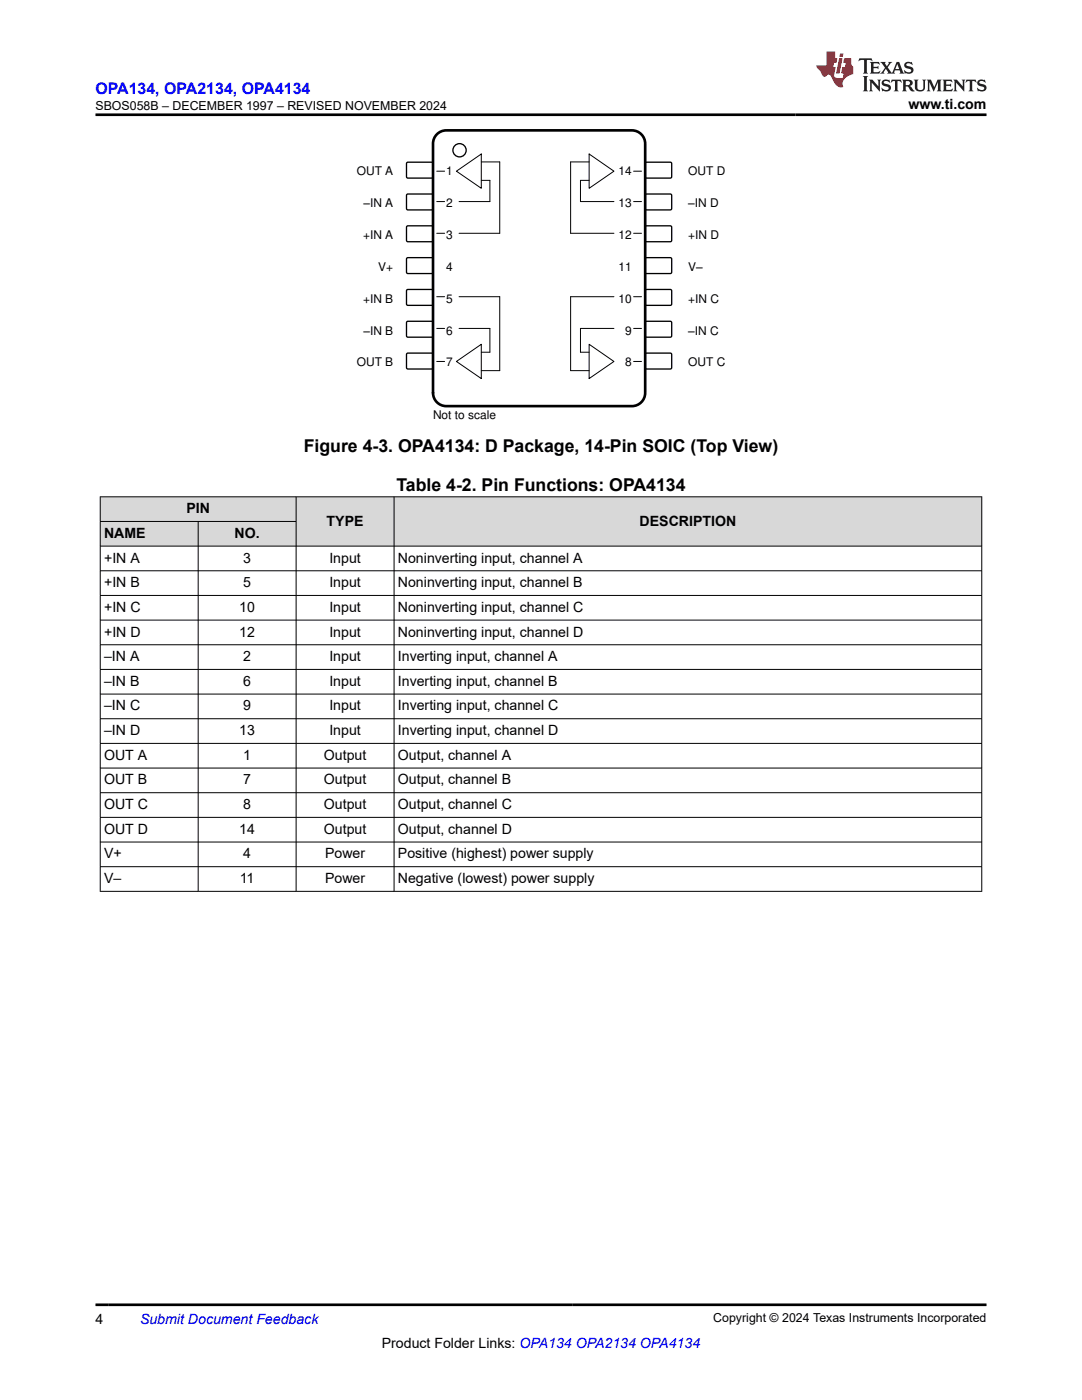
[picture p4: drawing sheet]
<svg xmlns="http://www.w3.org/2000/svg" width="216mm" height="279mm" viewBox="0 0 216 279" stroke-linecap="round" stroke-linejoin="round" font-family="sans-serif">
<g fill="none" stroke="#000" stroke-width=".2">
<path d="M87.1 34.2h1.6M91.1 34.2l4.9-3.5v6.9zM96 32.3h3.7v14.3h-8.1M96 36h1.8v4.2h-6.2M117.6 30.7l4.9 3.5-4.9 3.4zM117.6 32.3h-3.7v14.3h8.6M117.6 36h-1.8v4.2h6.7M126.4 34.2h1.6M87.1 40.2h1.6M87.1 46.6h1.6M87.1 59.2h1.6M91.6 59.2h8.1v14.8h-3.7"/>
<path d="M122.5 59.2h-8.6v14.8h3.7M126.4 40.2h1.6M126.4 46.6h1.6M126.4 59.2h1.6M87.1 65.5h1.6M87.1 72.1h1.6M91.1 72.1l4.9-3.4v6.9zM91.6 65.5h6.2v4.8h-1.8M117.6 68.7l4.9 3.4-4.9 3.5zM122.5 65.5h-6.7v4.8h1.8M126.4 65.5h1.6M126.4 72.1h1.6"/>
</g>
<path d="M81.2 32.4h5.1l.1 .2v2.8l-.3 .1h-4.9l-.1-.2v-2.7z" fill-rule="evenodd" fill="#fff"/>
<path d="M81.2 32.4h5.1l.1 .2v2.8l-.3 .1h-4.9l-.1-.2v-2.7z" fill="none" stroke="#000" stroke-width=".26"/>
<path d="M128.8 32.5l.2-.1h4.9l.1 .2v2.8l-.2 .1h-4.9l-.2-.2z" fill-rule="evenodd" fill="#fff"/>
<path d="M128.8 32.5l.2-.1h4.9l.1 .2v2.8l-.2 .1h-4.9l-.2-.2z" fill="none" stroke="#000" stroke-width=".26"/>
<path d="M81.2 38.8h5.1l.1 .2v2.8l-.3 .1h-4.9l-.1-.3v-2.6z" fill-rule="evenodd" fill="#fff"/>
<path d="M81.2 38.8h5.1l.1 .2v2.8l-.3 .1h-4.9l-.1-.3v-2.6z" fill="none" stroke="#000" stroke-width=".26"/>
<path d="M128.8 38.9l.2-.2 4.9 .1 .1 .2v2.8l-.2 .1h-4.9l-.2-.3z" fill-rule="evenodd" fill="#fff"/>
<path d="M128.8 38.9l.2-.2 4.9 .1 .1 .2v2.8l-.2 .1h-4.9l-.2-.3z" fill="none" stroke="#000" stroke-width=".26"/>
<path d="M81.2 45.1h5.1l.1 .2v2.8l-.3 .1h-4.9l-.1-.2v-2.7z" fill-rule="evenodd" fill="#fff"/>
<path d="M81.2 45.1h5.1l.1 .2v2.8l-.3 .1h-4.9l-.1-.2v-2.7z" fill="none" stroke="#000" stroke-width=".26"/>
<path d="M128.8 45.2l.2-.1h4.9l.1 .2v2.8l-.2 .1h-4.9l-.2-.2z" fill-rule="evenodd" fill="#fff"/>
<path d="M128.8 45.2l.2-.1h4.9l.1 .2v2.8l-.2 .1h-4.9l-.2-.2z" fill="none" stroke="#000" stroke-width=".26"/>
<path d="M81.2 51.5h5.1l.1 .2v2.8l-.3 .1h-4.9l-.1-.3v-2.6z" fill-rule="evenodd" fill="#fff"/>
<path d="M81.2 51.5h5.1l.1 .2v2.8l-.3 .1h-4.9l-.1-.3v-2.6z" fill="none" stroke="#000" stroke-width=".26"/>
<path d="M128.8 51.5l.2-.1 4.9 .1 .1 .2v2.8l-.2 .1h-4.9l-.2-.3z" fill-rule="evenodd" fill="#fff"/>
<path d="M128.8 51.5l.2-.1 4.9 .1 .1 .2v2.8l-.2 .1h-4.9l-.2-.3z" fill="none" stroke="#000" stroke-width=".26"/>
<path d="M81.2 57.8h5.1l.1 .2v2.8l-.3 .1h-4.9l-.1-.2v-2.7z" fill-rule="evenodd" fill="#fff"/>
<path d="M81.2 57.8h5.1l.1 .2v2.8l-.3 .1h-4.9l-.1-.2v-2.7z" fill="none" stroke="#000" stroke-width=".26"/>
<path d="M128.8 57.9l.2-.1h4.9l.1 .2v2.8l-.2 .1h-4.9l-.2-.2z" fill-rule="evenodd" fill="#fff"/>
<path d="M128.8 57.9l.2-.1h4.9l.1 .2v2.8l-.2 .1h-4.9l-.2-.2z" fill="none" stroke="#000" stroke-width=".26"/>
<path d="M81.2 64.2h5.1l.1 .2v2.8l-.3 .1h-4.9l-.1-.3v-2.6z" fill-rule="evenodd" fill="#fff"/>
<path d="M81.2 64.2h5.1l.1 .2v2.8l-.3 .1h-4.9l-.1-.3v-2.6z" fill="none" stroke="#000" stroke-width=".26"/>
<path d="M128.8 64.2l.2-.1 4.9 .1 .1 .2v2.8l-.2 .1h-4.9l-.2-.3z" fill-rule="evenodd" fill="#fff"/>
<path d="M128.8 64.2l.2-.1 4.9 .1 .1 .2v2.8l-.2 .1h-4.9l-.2-.3z" fill="none" stroke="#000" stroke-width=".26"/>
<path d="M81.2 70.5h5.1l.1 .2v2.8l-.3 .1h-4.9l-.1-.2v-2.7z" fill-rule="evenodd" fill="#fff"/>
<path d="M81.2 70.5h5.1l.1 .2v2.8l-.3 .1h-4.9l-.1-.2v-2.7z" fill="none" stroke="#000" stroke-width=".26"/>
<path d="M128.8 70.6l.2-.1h4.9l.1 .2v2.8l-.2 .1h-4.9l-.2-.2z" fill-rule="evenodd" fill="#fff"/>
<g fill="none" stroke="#000" stroke-width=".26">
<path d="M128.8 70.6l.2-.1h4.9l.1 .2v2.8l-.2 .1h-4.9l-.2-.2z"/>
<circle cx="91.7" cy="30" r="1.32"/>
</g>
<path d="M87.4 26.6l1-.5 .6-.1h37.1a2.65 2.65 0 0 1 2.6 2.7v49.7a2.65 2.65 0 0 1-2.6 2.7h-37.1a2.65 2.65 0 0 1-2.6-2.7v-49.7a2.64 2.64 0 0 1 1-2.1z" fill="none" stroke="#000" stroke-width=".53"/>
<g fill="#d8d8d8">
<path d="M20 99.1h175.9v5h-175.9z" fill-rule="evenodd"/>
<path d="M20.1 99.2h38.9v4.8h-38.9z" fill-rule="evenodd"/>
<path d="M59.2 99.2h19.4v9.7h-19.4z" fill-rule="evenodd"/>
<path d="M78.7 99.2h117.1v9.7h-117.1z" fill-rule="evenodd"/>
<path d="M20.1 104.1h19.4v4.8h-19.4z" fill-rule="evenodd"/>
<path d="M39.6 104.1h19.4v4.8h-19.4z" fill-rule="evenodd"/>
</g>
<g fill="none" stroke="#000" stroke-width=".2">
<path d="M19.9 99.1h176.1M20 99.1v78.8M59.1 99.1v78.8M78.6 99.1v78.8M195.9 99.1v78.8M19.9 104.1h39.3M19.9 113.9h176.1M19.9 118.8h176.1M39.5 104.1v73.8M196 109h-176.1M19.9 123.8h176.1M19.9 128.7h176.1"/>
<path d="M19.9 133.6h176.1M19.9 138.5h176.1M19.9 143.4h176.1M19.9 148.4h176.1M19.9 153.3h176.1M19.9 158.2h176.1M19.9 163.1h176.1M19.9 168h176.1M19.9 173h176.1M19.9 177.9h176.1"/>
</g>
<path d="M171.5 11.6l-.2 .6 .5-.2h.6v.1v2.2l-.2 .4h1l-.2-.4v-2.2v-.1h.5l.6 .2-.2-.6zM173.6 12.4l.2 .3v1.6l-.2 .4h1.9l.1-.6a1.08 1.08 0 0 1-1.3 .2v-.7h.6l.4 .2v-.7l-.4 .2h-.6v-.5l.2-.2a1 1 0 0 1 1 .3l-.1-.5zM175.7 12.4l.9 1.1-1 1.2h.9l-.2-.2 .5-.8 .4 .8-.2 .2h1.6l-.2-.2 .2-.5h.9l.1 .5-.1 .2h.9l-.2-.4-.8-1.9h-.5l-.9 2.1-.9-1.1 .9-1h-.8l.2 .2-.4 .6-.4-.6 .2-.2zM179 12.8l.4 1h-.7zM180.7 12.5a.65 .65 0 0 0-.2 .7 .65 .65 0 0 0 .6 .5l.6 .1 .1 .3a.79 .79 0 0 1-.7 .4 .79 .79 0 0 1-.7-.5l.1 .7 .2-.1a.93 .93 0 0 0 1.1 0 .93 .93 0 0 0 .4-.9 1.46 1.46 0 0 0-1.2-.6l-.1-.3a1.09 1.09 0 0 1 1.2 .2l-.2-.6-.1 .1-.5-.2zM172.2 15.2l.2 .4v2.2l-.2 .4h1l-.2-.4v-2.2l.2-.4zM173.4 15.9l.2 .4v1.5l-.2 .4h.8l-.3-.4 .1-1.3 1.6 1.8v-2l.2-.4h-.7l.1 .2 .1 1.1-1.2-1.3zM176.2 16a.65 .65 0 0 0-.2 .8 .65 .65 0 0 0 .6 .4l.6 .2 .1 .2a.79 .79 0 0 1-.7 .4 .79 .79 0 0 1-.7-.5l.1 .7 .2-.1a.93 .93 0 0 0 1.1 .1 .93 .93 0 0 0 .4-1 1.46 1.46 0 0 0-1.2-.5l-.1-.4a1.09 1.09 0 0 1 1.2 .2l-.1-.6-.2 .1-.5-.1zM177.9 15.9l-.1 .6a.63 .63 0 0 1 .8-.3v1.6l-.3 .4h1l-.2-.4v-1.6a.66 .66 0 0 1 .8 .3l-.1-.6zM180 15.9l.2 .4v1.5l-.2 .4h1l-.2-.2-.1-.7h.5l.1 .2a.79 .79 0 0 0 1.2 .6l-1-.9a.61 .61 0 0 0 .6-.6 .61 .61 0 0 0-.5-.7zM180.8 16.2h.1a.47 .47 0 0 1 .5 .1 .47 .47 0 0 1 .1 .5l-.1 .1-.7 .1zM182.3 15.9l.2 .2a2.27 2.27 0 0 0 .4 2 1.04 1.04 0 0 0 1.7-.7v-1.3l.2-.2h-.8l.2 .4v1.1a.6 .6 0 0 1-.6 .6 .6 .6 0 0 1-.6-.6v-1.1l.3-.4zM184.9 15.9l.2 .4v1.5l-.2 .4h.8l-.3-.4v-1.4l.9 1.9 .9-1.9v1.4l-.3 .4h1l-.2-.4v-1.5l.2-.4h-.8l-.7 1.5-.6-1.5zM188.1 15.9l.2 .4v1.5l-.2 .4h1.9l.1-.6a1.09 1.09 0 0 1-1.3 .2v-.7h.6l.4 .2v-.6l-.4 .2h-.6v-.6l.2-.1a1.01 1.01 0 0 1 1 .3l-.1-.6zM190.2 15.9l.3 .4v1.5l-.3 .4h.8l-.2-.4v-1.3l1.6 1.8v-2l.2-.4h-.7l.2 .2v1.1l-1.2-1.3zM192.8 15.9l-.1 .6a.63 .63 0 0 1 .8-.3v1.6l-.3 .4h1l-.2-.4v-1.6a.66 .66 0 0 1 .8 .3l-.1-.6zM195.2 16a.65 .65 0 0 0-.2 .8 .65 .65 0 0 0 .6 .4l.6 .2 .2 .2a.79 .79 0 0 1-.7 .4 .79 .79 0 0 1-.7-.5l.1 .7 .2-.1a.93 .93 0 0 0 1 .1 .93 .93 0 0 0 .5-1 1.46 1.46 0 0 0-1.3-.5v-.4a1.09 1.09 0 0 1 1.2 .2l-.2-.6-.2 .1-.5-.1z" fill="#231f20"/>
<path d="M164.9 10.3v2.7h-2l.1 .4 .8 1a.95 .95 0 0 0 1 .9 .59 .59 0 0 1 .5-.4 .59 .59 0 0 1 .5 .3l.4 .8a1.59 1.59 0 0 0 2.1 1.4 1.61 1.61 0 0 1 1-2.3l1-.3-.1-1.5a1.59 1.59 0 0 1-.3-1.7h-1.5l-.2 .9h.6l-.2 .9h-.5l-.2 .9v.3l.4 .1-.1 .9h-.7a.73 .73 0 0 1-1-.7l.3-1.5h-.5l.1-.9h.5l.2-.9h-.5v-1.3zM167.4 11.6l-.6 3.1h.7l.6-3.1zM167.6 10.7l-.1 .6h.7l.1-.6z" fill="#ed1c24"/>
<path d="M19 22.9h177.8M19 260.4h177.8" fill="none" stroke="#000" stroke-width=".53"/>
<g font-size="3.5">
<text x="60.6" y="90.2">Figure 4-3. OPA4134: D Package, 14-Pin SOIC (Top View)</text>
<text x="79.1" y="98">Table 4-2. Pin Functions: OPA4134</text>
</g>
<text font-size="3.2" fill="#00f" x="19.1" y="18.7">OPA134, OPA2134, OPA4134</text>
<g font-size="2.8">
<text x="181.3" y="21.8">www.ti.com</text>
<text x="20.8" y="107.3">NAME</text>
<text x="37.2" y="102.4">PIN</text>
<text x="46.8" y="107.3">NO.</text>
<text x="65.2" y="104.9">TYPE</text>
<text x="127.6" y="104.9">DESCRIPTION</text>
<text x="20.8" y="112.3">+IN A</text>
<text x="48.5" y="112.3">3</text>
<text x="65.7" y="112.3">Input</text>
<text x="79.4" y="112.3">Noninverting input, channel A</text>
<text x="20.8" y="117.2">+IN B</text>
<text x="48.5" y="117.2">5</text>
<text x="65.7" y="117.2">Input</text>
<text x="79.4" y="117.2">Noninverting input, channel B</text>
<text x="20.8" y="122.1">+IN C</text>
<text x="47.7" y="122.1">10</text>
<text x="65.7" y="122.1">Input</text>
<text x="79.4" y="122.1">Noninverting input, channel C</text>
<text x="20.8" y="127">+IN D</text>
<text x="20.8" y="131.9">–IN A</text>
<text x="47.7" y="127">12</text>
<text x="48.5" y="131.9">2</text>
<text x="65.7" y="127">Input</text>
<text x="65.7" y="131.9">Input</text>
<text x="79.4" y="127">Noninverting input, channel D</text>
<text x="79.4" y="131.9">Inverting input, channel A</text>
<text x="20.8" y="136.9">–IN B</text>
<text x="48.5" y="136.9">6</text>
<text x="65.7" y="136.9">Input</text>
<text x="79.4" y="136.9">Inverting input, channel B</text>
<text x="20.8" y="141.8">–IN C</text>
<text x="48.5" y="141.8">9</text>
<text x="65.7" y="141.8">Input</text>
<text x="79.4" y="141.8">Inverting input, channel C</text>
<text x="20.8" y="146.7">–IN D</text>
<text x="47.7" y="146.7">13</text>
<text x="65.7" y="146.7">Input</text>
<text x="79.4" y="146.7">Inverting input, channel D</text>
<text x="20.8" y="151.6">OUT A</text>
<text x="48.5" y="151.6">1</text>
<text x="64.6" y="151.6">Output</text>
<text x="79.4" y="151.6">Output, channel A</text>
<text x="20.8" y="156.6">OUT B</text>
<text x="20.8" y="161.5">OUT C</text>
<text x="48.5" y="156.6">7</text>
<text x="48.5" y="161.5">8</text>
<text x="64.6" y="156.6">Output</text>
<text x="64.6" y="161.5">Output</text>
<text x="79.4" y="156.6">Output, channel B</text>
<text x="79.4" y="161.5">Output, channel C</text>
<text x="20.8" y="166.4">OUT D</text>
<text x="47.7" y="166.4">14</text>
<text x="64.6" y="166.4">Output</text>
<text x="79.4" y="166.4">Output, channel D</text>
<text x="20.8" y="171.3">V+</text>
<text x="48.5" y="171.3">4</text>
<text x="64.9" y="171.3">Power</text>
<text x="79.4" y="171.3">Positive (highest) power supply</text>
<text x="20.8" y="176.2">V–</text>
<text x="47.9" y="176.2">11</text>
<text x="64.9" y="176.2">Power</text>
<text x="79.4" y="176.2">Negative (lowest) power supply</text>
<text x="19" y="264.2">4</text>
<text x="76.2" y="269">Product Folder Links: OPA134 OPA2134 OPA4134</text>
</g>
<text font-size="2.8" fill="#00f" x="27.9" y="264.2">Submit Document Feedback</text>
<g font-size="2.5">
<text x="19.1" y="21.9">SBOS058B – DECEMBER 1997 – REVISED NOVEMBER 2024</text>
<text x="142.3" y="263.9">Copyright © 2024 Texas Instruments Incorporated</text>
</g>
<g font-size="2.4">
<text x="71.2" y="35">OUT A</text>
<text x="89" y="35">1</text>
<text x="123.4" y="35">14</text>
<text x="137.3" y="35">OUT D</text>
<text x="72.5" y="41.4">±IN A</text>
<text x="89" y="41.4">2</text>
<text x="123.4" y="41.4">13</text>
<text x="137.3" y="41.4">±IN D</text>
<text x="72.4" y="47.7">+IN A</text>
<text x="89" y="47.7">3</text>
<text x="123.4" y="47.7">12</text>
<text x="137.3" y="47.7">+IN D</text>
<text x="75.5" y="54.1">V+</text>
<text x="89" y="54.1">4</text>
<text x="123.4" y="54.1">11</text>
<text x="137.3" y="54.1">V±</text>
<text x="72.4" y="60.4">+IN B</text>
<text x="89" y="60.4">5</text>
<text x="123.4" y="60.4">10</text>
<text x="137.3" y="60.4">+IN C</text>
<text x="72.5" y="66.8">±IN B</text>
<text x="89" y="66.8">6</text>
<text x="124.8" y="66.8">9</text>
<text x="137.3" y="66.8">±IN C</text>
<text x="71.2" y="73.1">OUT B</text>
<text x="89" y="73.1">7</text>
<text x="124.8" y="73.1">8</text>
<text x="137.3" y="73.1">OUT C</text>
<text x="86.4" y="83.7">Not to scale</text>
</g>
</svg>
